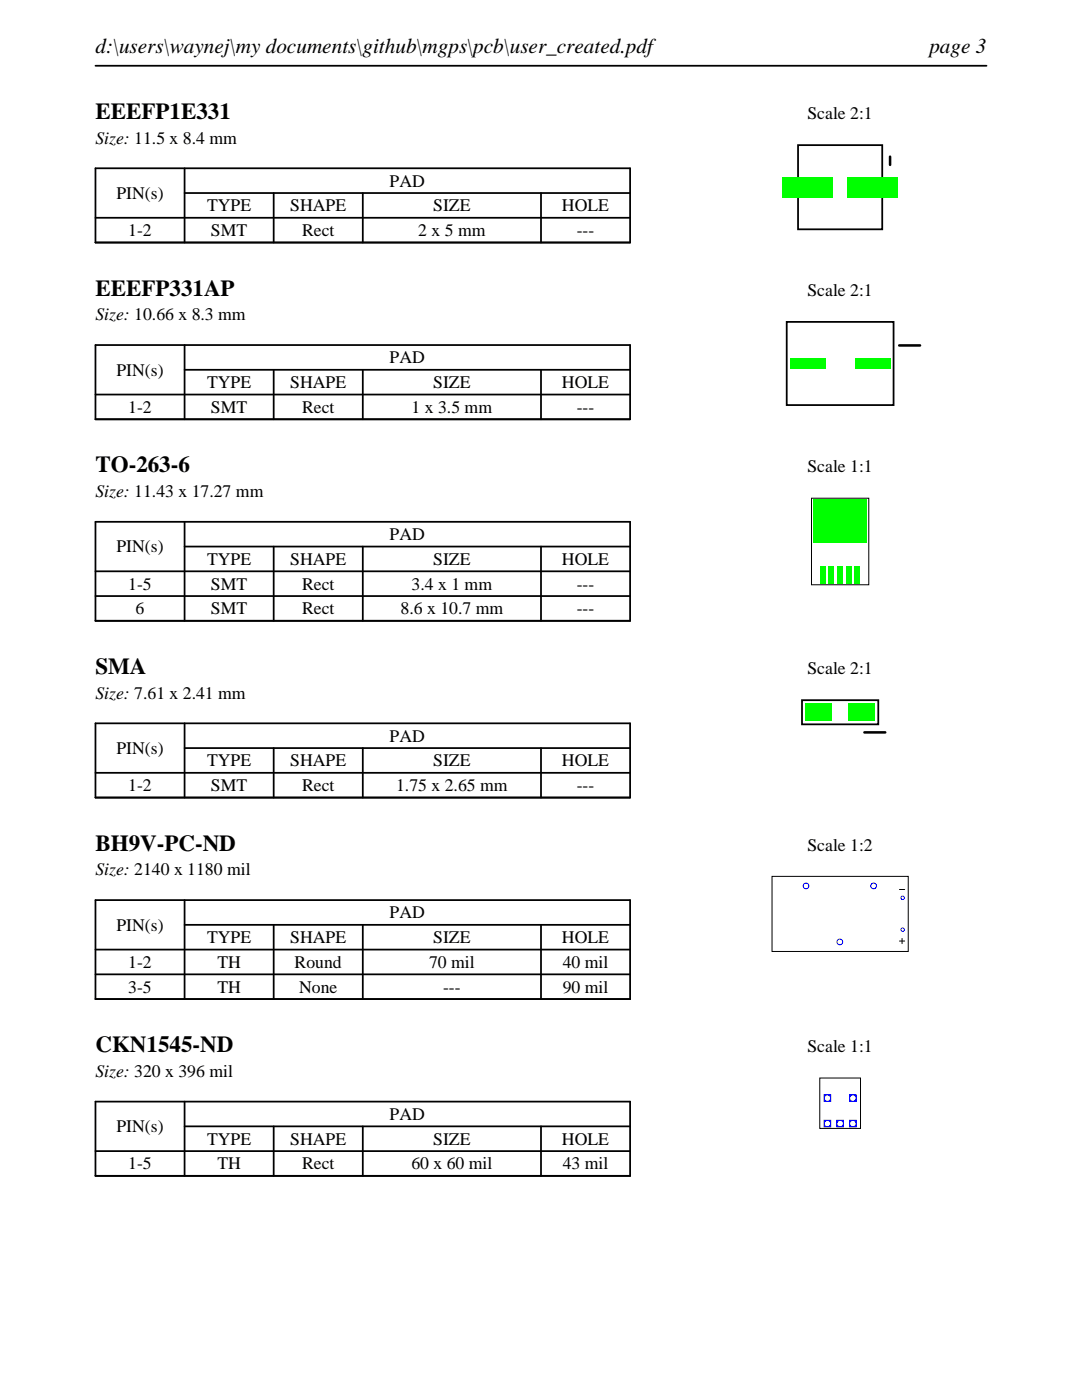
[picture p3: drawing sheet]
<svg xmlns="http://www.w3.org/2000/svg" width="216mm" height="279mm" viewBox="0 0 216 279" stroke-linecap="round" stroke-linejoin="round" font-family="sans-serif">
<path d="M19 13.1h177.8M19 33.6h106.7v14.8h-106.7zM36.8 38.5h88.9M36.8 33.6v14.8M54.6 38.5v9.9M72.4 38.5v9.9M107.9 38.5v9.9M19 43.5h106.7" fill="none" stroke="#000" stroke-width=".35"/>
<path d="M159.2 29h16.8v16.8h-16.8z" fill="none" stroke="#000" stroke-width=".36"/>
<path d="M177.6 31.3v1.6" fill="none" stroke="#000" stroke-width=".51"/>
<g fill="#0f0">
<path d="M156.1 35.4h10v4h-10z"/>
<path d="M169.1 35.4h10v4h-10z"/>
</g>
<path d="M19 68.9h106.7v14.8h-106.7zM19 78.7h106.7M36.8 73.8h88.9M36.8 68.9v14.8M54.6 73.8v9.9M72.4 73.8v9.9M107.9 73.8v9.9" fill="none" stroke="#000" stroke-width=".35"/>
<path d="M157 64.2h21.3v16.6h-21.3z" fill="none" stroke="#000" stroke-width=".36"/>
<path d="M179.4 68.9h4.2" fill="none" stroke="#000" stroke-width=".51"/>
<g fill="#0f0">
<path d="M157.6 71.5h7v2h-7z"/>
<path d="M170.6 71.5h7v2h-7z"/>
</g>
<path d="M19 104.1h106.7v19.8h-106.7zM19 114h106.7M19 119h106.7M36.8 109.1h88.9M36.8 104.1v19.8M54.6 109.1v14.8M72.4 109.1v14.8M107.9 109.1v14.8" fill="none" stroke="#000" stroke-width=".35"/>
<path d="M161.9 99.4h11.5v17.3h-11.5z" fill="none" stroke="#000" stroke-width=".2"/>
<g fill="#0f0">
<path d="M163.7 113h1v3.4h-1z"/>
<path d="M165.4 113h1v3.4h-1z"/>
<path d="M167.1 113h1v3.4h-1z"/>
<path d="M168.8 113h1v3.4h-1z"/>
<path d="M170.5 113h1v3.4h-1z"/>
<path d="M162.3 99.8h10.7v8.6h-10.7z"/>
</g>
<path d="M19 144.4h106.7v14.8h-106.7zM19 154.2h106.7M36.8 149.3h88.9M36.8 144.4v14.8M54.6 149.3v9.9M72.4 149.3v9.9M107.9 149.3v9.9" fill="none" stroke="#000" stroke-width=".35"/>
<path d="M160 139.7h15.3v4.9h-15.3z" fill="none" stroke="#000" stroke-width=".36"/>
<path d="M172.5 146.2h4.1" fill="none" stroke="#000" stroke-width=".51"/>
<g fill="#0f0">
<path d="M160.7 140.4h5.3v3.5h-5.3z"/>
<path d="M169.3 140.4h5.3v3.5h-5.3z"/>
</g>
<path d="M19 179.6h106.7v19.8h-106.7zM36.8 179.6v19.8M19 189.5h106.7M19 194.5h106.7M36.8 184.6h88.9M54.6 184.6v14.8M72.4 184.6v14.8M107.9 184.6v14.8" fill="none" stroke="#000" stroke-width=".35"/>
<path d="M154.1 174.9h27.1v15h-27.1zM179.5 177.5h1M179.5 187.8h1M180 187.3v1" fill="none" stroke="#000" stroke-width=".2"/>
<g fill="#00f">
<path d="M179.7 179.2a.45 .45 0 0 0 .9 0 .45 .45 0 0 0-.9 0zM179.9 179.2a.25 .25 0 0 1 .5 0 .25 .25 0 0 1-.5 0z"/>
<path d="M179.7 185.5a.45 .45 0 0 0 .9 0 .45 .45 0 0 0-.9 0zM179.9 185.5a.25 .25 0 0 1 .5 0 .25 .25 0 0 1-.5 0z"/>
</g>
<g fill="none" stroke="#00f" stroke-width=".2">
<circle cx="160.8" cy="176.8" r=".57"/>
<circle cx="174.3" cy="176.8" r=".57"/>
<circle cx="167.6" cy="188" r=".57"/>
</g>
<path d="M19 219.9h106.7v14.8h-106.7zM36.8 219.9v14.8M19 229.7h106.7M36.8 224.8h88.9M54.6 224.8v9.9M72.4 224.8v9.9M107.9 224.8v9.9" fill="none" stroke="#000" stroke-width=".35"/>
<path d="M163.6 215.1h8.1v10.1h-8.1z" fill="none" stroke="#000" stroke-width=".2"/>
<g fill="#00f">
<path d="M164.3 223.5v1.5h1.6v-1.5zM164.6 224.2a.55 .55 0 0 1 1 0 .55 .55 0 0 1-1 0z"/>
<path d="M166.9 223.5v1.5h1.5v-1.5zM167.1 224.2a.55 .55 0 0 1 1.1 0 .55 .55 0 0 1-1.1 0z"/>
<path d="M169.4 223.5v1.5h1.5v-1.5zM169.6 224.2a.55 .55 0 0 1 1.1 0 .55 .55 0 0 1-1.1 0z"/>
<path d="M164.3 218.4v1.5h1.6v-1.5zM164.6 219.2a.55 .55 0 0 1 1 0 .55 .55 0 0 1-1 0z"/>
<path d="M169.4 218.4v1.5h1.5v-1.5zM169.6 219.2a.55 .55 0 0 1 1.1 0 .55 .55 0 0 1-1.1 0z"/>
</g>
<g font-size="4.6">
<text x="19" y="23.7">EEEFP1E331</text>
<text x="19" y="59">EEEFP331AP</text>
<text x="19" y="94.3">TO-263-6</text>
<text x="19" y="134.5">SMA</text>
<text x="19" y="169.8">BH9V-PC-ND</text>
<text x="19" y="210">CKN1545-ND</text>
</g>
<g font-size="4.2">
<text x="19" y="10.6">d:\users\waynej\my documents\github\mgps\pcb\user_created.pdf</text>
<text x="185.4" y="10.6">page 3</text>
</g>
<g font-size="3.5">
<text x="161.1" y="23.7">Scale 2:1</text>
<text x="19" y="28.6">Size: 11.5 x 8.4 mm</text>
<text x="23.2" y="39.7">PIN(s)</text>
<text x="77.8" y="37.3">PAD</text>
<text x="25.6" y="47.1">1-2</text>
<text x="41.3" y="42.2">TYPE</text>
<text x="42.1" y="47.1">SMT</text>
<text x="57.9" y="42.2">SHAPE</text>
<text x="60.3" y="47.1">Rect</text>
<text x="83.5" y="47.1">2 x 5 mm</text>
<text x="86.4" y="42.2">SIZE</text>
<text x="112.1" y="42.2">HOLE</text>
<text x="115.1" y="47.1">---</text>
<text x="161.1" y="59">Scale 2:1</text>
<text x="19" y="63.9">Size: 10.66 x 8.3 mm</text>
<text x="23.2" y="75">PIN(s)</text>
<text x="41.3" y="77.5">TYPE</text>
<text x="57.9" y="77.5">SHAPE</text>
<text x="77.8" y="72.5">PAD</text>
<text x="86.4" y="77.5">SIZE</text>
<text x="112.1" y="77.5">HOLE</text>
<text x="25.6" y="82.4">1-2</text>
<text x="42.1" y="82.4">SMT</text>
<text x="60.3" y="82.4">Rect</text>
<text x="82.1" y="82.4">1 x 3.5 mm</text>
<text x="115.1" y="82.4">---</text>
<text x="161.1" y="94.3">Scale 1:1</text>
<text x="19" y="99.2">Size: 11.43 x 17.27 mm</text>
<text x="77.8" y="107.8">PAD</text>
<text x="23.2" y="110.2">PIN(s)</text>
<text x="41.3" y="112.7">TYPE</text>
<text x="57.9" y="112.7">SHAPE</text>
<text x="86.4" y="112.7">SIZE</text>
<text x="112.1" y="112.7">HOLE</text>
<text x="25.6" y="117.7">1-5</text>
<text x="42.1" y="117.7">SMT</text>
<text x="60.3" y="117.7">Rect</text>
<text x="82.1" y="117.7">3.4 x 1 mm</text>
<text x="115.1" y="117.7">---</text>
<text x="27.1" y="122.6">6</text>
<text x="42.1" y="122.6">SMT</text>
<text x="60.3" y="122.6">Rect</text>
<text x="79.9" y="122.6">8.6 x 10.7 mm</text>
<text x="115.1" y="122.6">---</text>
<text x="161.1" y="134.5">Scale 2:1</text>
<text x="19" y="139.4">Size: 7.61 x 2.41 mm</text>
<text x="77.8" y="148">PAD</text>
<text x="23.2" y="150.5">PIN(s)</text>
<text x="41.3" y="153">TYPE</text>
<text x="57.9" y="153">SHAPE</text>
<text x="86.4" y="153">SIZE</text>
<text x="112.1" y="153">HOLE</text>
<text x="25.6" y="157.9">1-2</text>
<text x="42.1" y="157.9">SMT</text>
<text x="60.3" y="157.9">Rect</text>
<text x="79" y="157.9">1.75 x 2.65 mm</text>
<text x="115.1" y="157.9">---</text>
<text x="161.1" y="169.8">Scale 1:2</text>
<text x="19" y="174.7">Size: 2140 x 1180 mil</text>
<text x="23.2" y="185.7">PIN(s)</text>
<text x="77.8" y="183.3">PAD</text>
<text x="41.3" y="188.2">TYPE</text>
<text x="57.9" y="188.2">SHAPE</text>
<text x="86.4" y="188.2">SIZE</text>
<text x="112.1" y="188.2">HOLE</text>
<text x="25.6" y="193.2">1-2</text>
<text x="43.4" y="193.2">TH</text>
<text x="58.8" y="193.2">Round</text>
<text x="85.6" y="193.2">70 mil</text>
<text x="112.3" y="193.2">40 mil</text>
<text x="25.6" y="198.1">3-5</text>
<text x="43.4" y="198.1">TH</text>
<text x="59.7" y="198.1">None</text>
<text x="88.4" y="198.1">---</text>
<text x="112.3" y="198.1">90 mil</text>
<text x="161.1" y="210">Scale 1:1</text>
<text x="19" y="214.9">Size: 320 x 396 mil</text>
<text x="23.2" y="226">PIN(s)</text>
<text x="77.8" y="223.5">PAD</text>
<text x="25.6" y="233.4">1-5</text>
<text x="41.3" y="228.5">TYPE</text>
<text x="43.4" y="233.4">TH</text>
<text x="57.9" y="228.5">SHAPE</text>
<text x="60.3" y="233.4">Rect</text>
<text x="82.1" y="233.4">60 x 60 mil</text>
<text x="86.4" y="228.5">SIZE</text>
<text x="112.1" y="228.5">HOLE</text>
<text x="112.3" y="233.4">43 mil</text>
</g>
</svg>
